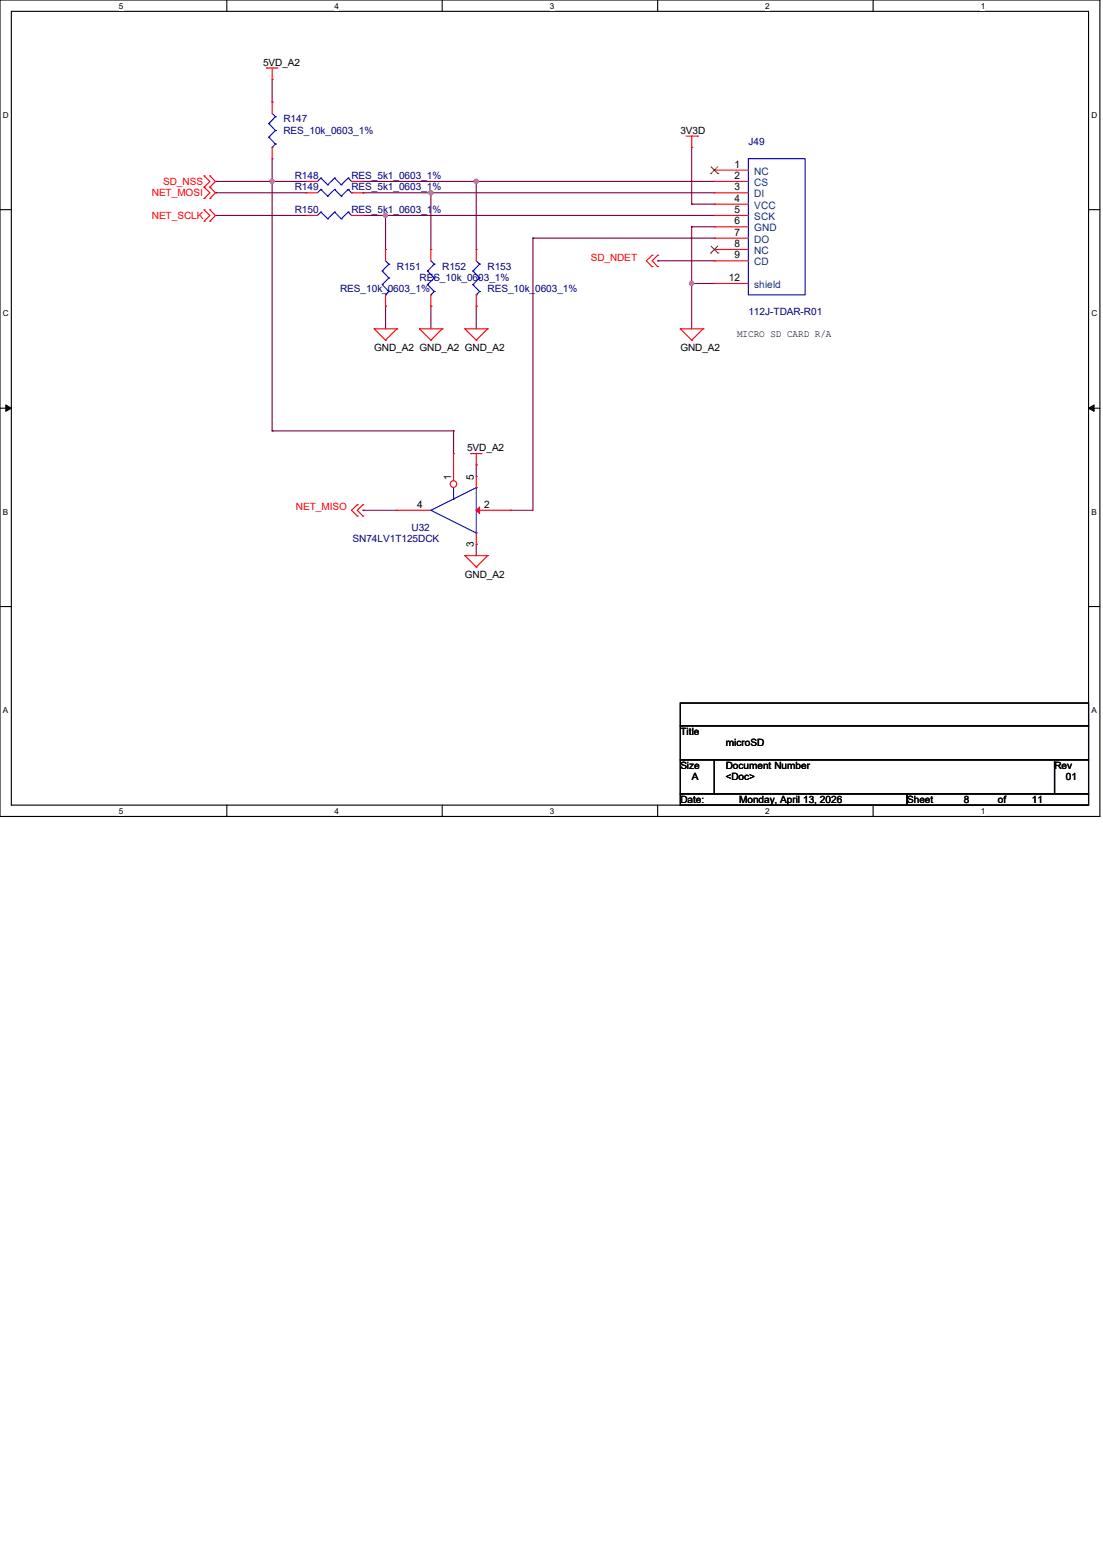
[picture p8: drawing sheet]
<svg xmlns="http://www.w3.org/2000/svg" width="210mm" height="297mm" viewBox="0 0 210 297" stroke-linecap="round" stroke-linejoin="round" font-family="sans-serif">
<path d="M0 0h209.4v155.4h-209.4zM2.2 2.2h205.1v151.1h-205.1z" fill="none" stroke="#000" stroke-width=".21"/>
<g fill="#fff">
<path d="M22.6 .3h.9v1.7h-.9z"/>
<path d="M22.6 153.5h.9v1.8h-.9z"/>
</g>
<path d="M43.2 0v2.2M43.2 153.3v2.1" fill="none" stroke="#000" stroke-width=".21"/>
<g fill="#fff">
<path d="M63.7 .3h.8v1.7h-.8z"/>
<path d="M63.7 153.5h.8v1.8h-.8z"/>
</g>
<path d="M84.2 0v2.2M84.2 153.3v2.1" fill="none" stroke="#000" stroke-width=".21"/>
<g fill="#fff">
<path d="M104.7 .3h.8v1.7h-.8z"/>
<path d="M104.7 153.5h.8v1.8h-.8z"/>
</g>
<path d="M125.2 0v2.2M125.2 153.3v2.1" fill="none" stroke="#000" stroke-width=".21"/>
<g fill="#fff">
<path d="M145.7 .3h.9v1.7h-.9z"/>
<path d="M145.7 153.5h.9v1.8h-.9z"/>
</g>
<path d="M166.2 0v2.2M166.2 153.3v2.1" fill="none" stroke="#000" stroke-width=".21"/>
<g fill="#fff">
<path d="M186.7 .3h.9v1.7h-.9z"/>
<path d="M186.7 153.5h.9v1.8h-.9z"/>
<path d="M.6 21h1.1v1.8h-1.1z"/>
<path d="M207.8 21h1.1v1.8h-1.1z"/>
<path d="M.6 58.8h1.1v1.7h-1.1z"/>
<path d="M207.8 58.8h1.1v1.7h-1.1z"/>
</g>
<path d="M0 39.9h2.2M207.3 39.9h2.1" fill="none" stroke="#000" stroke-width=".21"/>
<g fill="#fff">
<path d="M.6 96.6h1v1.7h-1z"/>
<path d="M207.8 96.6h1v1.7h-1z"/>
</g>
<path d="M0 77.7h2.2M207.3 77.7h2.1" fill="none" stroke="#000" stroke-width=".21"/>
<path d="M1.1 77.1l1.1 .6-1.1 .6zM207.3 77.7l1-.6v1.2z" fill="#000" stroke="#000" stroke-width=".19"/>
<g fill="#fff">
<path d="M.6 134.4h.9v1.7h-.9z"/>
<path d="M207.8 134.4h1v1.7h-1z"/>
</g>
<path d="M0 115.5h2.2M207.3 115.5h2.1M129.5 133.9h77.8v4.3h-77.8zM129.5 138.2h77.8v6.5h-77.8zM129.5 144.7h6.5v6.4h-6.5zM129.5 151.1h43.2v2.2h-43.2zM136 144.7h64.8v6.4h-64.8zM172.7 151.1h34.6v2.2h-34.6zM200.8 144.7h6.5v6.4h-6.5z" fill="none" stroke="#000" stroke-width=".21"/>
<g fill="none" stroke="#800040" stroke-width=".21">
<path d="M51.8 19.4h.1M51.8 15.1v4.3M41 36.7h.1M41 34.5h.1M41 34.5h17.3M41 36.7h17.3M51.8 34.5h.1M51.8 30.2v51.8M69.1 34.5h.1M69.1 36.7h.1M69.1 34.5h66.9M69.1 36.7h66.9"/>
<path d="M82 36.7h.1M82 36.7v10.8M90.7 34.5h.1M90.7 34.5v13M131.7 28.1h.1M131.7 38.9h.1M131.7 28.1v10.8M131.7 38.9h4.3M41 41h.1M41 41h17.3M69.1 41h.1M69.1 41h66.9"/>
<path d="M73.4 41h.1M73.4 58.3h.1M73.4 41v6.5M73.4 58.3v4.3M82 58.3h.1M82 58.3v4.3M90.7 58.3h.1M90.7 58.3v4.3M101.5 45.3h.1M101.5 45.3h34.5M101.5 45.3v51.9h-4.3M125.2 49.7h.1"/>
<path d="M125.2 49.7h10.8M131.7 54h.1M131.7 43.2h.1M131.7 43.2v19.4M131.7 43.2h4.3M131.7 54h4.3M51.8 82h.1M51.8 82h34.6M69.1 97.2h.1M69.1 97.2h6.5M86.4 82h.1M86.4 82v4.4"/>
<path d="M90.7 88.5h.1M90.7 88.5v2.2M97.2 97.2h.1M90.7 103.6h.1M90.7 103.6v2.2"/>
</g>
<g fill="#f0f" stroke="#f0f" stroke-width=".21">
<circle cx="90.7" cy="34.5" r=".4"/>
<circle cx="73.4" cy="41" r=".4"/>
<circle cx="82" cy="36.7" r=".4"/>
<circle cx="131.7" cy="54" r=".4"/>
<circle cx="51.8" cy="34.5" r=".4"/>
</g>
<g fill="none" stroke="#f00" stroke-width=".21">
<path d="M50.8 13h.1M50.8 13h2.1M51.8 15.1h.1M51.8 19.4h.1M51.8 13v2.1M51.8 19.4v2.2M38.9 35.6h.1M38.9 33.5h.1M38.9 37.8h.1M38.9 40h.1M38.9 33.5l1.1 1-1.1 1.1M38.9 35.6l1.1 1.1-1.1 1.1"/>
<path d="M38.9 40l1.1 1-1.1 1.1M40 33.5h.1M40 35.6h.1M40 37.8h.1M40 40h.1M40 33.5l1 1-1 1.1M40 35.6l1 1.1-1 1.1M40 40l1 1-1 1.1M51.8 30.2h.1M51.8 28.1v2.1M58.3 36.7h.1M58.3 36.7h2.2"/>
<path d="M66.9 36.7h2.2M69.1 36.7h.1M130.6 25.9h2.2M131.7 28.1h.1M131.7 25.9v2.2M132.8 25.9h.1M38.9 42.1h.1M40 42.1h.1M58.3 41h.1M58.3 41h2.2M66.9 41h2.2M69.1 41h.1"/>
<path d="M73.4 47.5h.1M73.4 58.3h.1M73.4 47.5v2.2M73.4 56.1v2.2M82 47.5h.1M82 58.3h.1M82 47.5v2.2M82 56.1v2.2M90.7 47.5h.1M90.7 58.3h.1M90.7 47.5v2.2M90.7 56.1v2.2"/>
<path d="M124.2 50.8h.1M124.2 48.6h.1M124.2 48.6l-1.1 1.1 1.1 1.1M125.2 50.8h.1M125.2 48.6h.1M125.2 48.6l-1 1.1 1 1.1M71.2 62.6h.1M71.2 62.6h4.4M71.2 62.6l2.2 2.2M73.4 64.8h.1M75.6 62.6h.1M75.6 62.6l-2.2 2.2"/>
<path d="M79.9 62.6h.1M79.9 62.6h4.3M79.9 62.6l2.1 2.2M82 64.8h.1M84.2 62.6h.1M84.2 62.6l-2.2 2.2M88.5 62.6h.1M88.5 62.6h4.3M88.5 62.6l2.2 2.2M90.7 64.8h.1M92.8 62.6h.1M92.8 62.6l-2.1 2.2"/>
<path d="M129.5 62.6h.1M129.5 62.6h4.4M129.5 62.6l2.2 2.2M131.7 64.8h.1M133.9 62.6h.1M133.9 62.6l-2.2 2.2M68 98.3h.1M68 96.1h.1M68 96.1l-1.1 1.1 1.1 1.1M69.1 98.3h.1M69.1 96.1h.1M69.1 96.1l-1.1 1.1 1.1 1.1"/>
<path d="M75.6 97.2h.1M75.6 97.2h6.4M89.6 86.4h.1M89.6 86.4h2.2M90.7 88.5h.1M90.7 90.7h.1M90.7 86.4v2.1M90.7 90.7v2.1M90.7 97.2h6.5M97.2 97.2h.1M88.5 105.8h.1M88.5 105.8h4.3"/>
<path d="M88.5 105.8l2.2 2.1M90.7 107.9h.1M90.7 103.6h.1M90.7 101.5v2.1M92.8 105.8h.1M92.8 105.8l-2.1 2.1"/>
</g>
<g fill="none" stroke="#00f" stroke-width=".21">
<path d="M51.2 23.5h.1M51.2 26.1h.1M51.2 23.5l1.3 1.3M51.2 26.1l1.3 1.3M51.8 28.1h.1M51.8 21.6l.7 .6M52.5 22.2h.1M52.5 24.8h.1M52.5 27.4h.1M52.5 22.2l-1.3 1.3M52.5 24.8l-1.3 1.3M52.5 27.4l-.7 .7"/>
<path d="M61.1 36.1h.1M61.1 36.1l-.6 .6M61.1 36.1l1.3 1.2M62.4 37.3h.1M63.7 36.1h.1M63.7 36.1l-1.3 1.2M63.7 36.1l1.3 1.2M65 37.3h.1M66.3 36.1h.1M66.3 36.1l.6 .6M66.3 36.1l-1.3 1.2M66.9 36.7h.1"/>
<path d="M61.1 40.4h.1M61.1 40.4l-.6 .6M61.1 40.4l1.3 1.3M62.4 41.7h.1M63.7 40.4h.1M63.7 40.4l-1.3 1.3M63.7 40.4l1.3 1.3M65 41.7h.1M66.3 40.4h.1M66.3 40.4l-1.3 1.3M66.3 40.4l.6 .6M66.9 41h.1"/>
<path d="M72.8 51.6h.1M72.8 54.2h.1M72.8 51.6l1.2 1.3M72.8 54.2l1.2 1.3M73.4 56.1h.1M73.4 49.7l.6 .6M74 50.3h.1M74 52.9h.1M74 55.5h.1M74 50.3l-1.2 1.3M74 52.9l-1.2 1.3M74 55.5l-.6 .6"/>
<path d="M81.4 51.6h.1M81.4 54.2h.1M81.4 51.6l1.3 1.3M81.4 54.2l1.3 1.3M82 56.1h.1M82 49.7l.7 .6M82.7 50.3h.1M82.7 52.9h.1M82.7 55.5h.1M82.7 50.3l-1.3 1.3M82.7 52.9l-1.3 1.3M82.7 55.5l-.7 .6"/>
<path d="M90 51.6h.1M90 54.2h.1M90 51.6l1.3 1.3M90 54.2l1.3 1.3M90.7 56.1h.1M90.7 49.7l.6 .6M91.3 50.3h.1M91.3 52.9h.1M91.3 55.5h.1M91.3 50.3l-1.3 1.3M91.3 52.9l-1.3 1.3M91.3 55.5l-.6 .6"/>
<path d="M82 97.2h.1M82 97.2l8.7 4.3M86.4 95h.1M86.4 92.8v2.2M90.7 92.8h.1M90.7 92.8l-8.7 4.4M90.7 92.8v8.7M90.7 101.5h.1"/>
</g>
<path d="M91.3 96.5v1.3l-.6-.6z" fill="#f00" stroke="#f00" stroke-width=".21"/>
<circle cx="86.3" cy="92.2" r=".62" fill="#fff" stroke="#f00" stroke-width=".21"/>
<g fill="none" stroke="#f00" stroke-width=".21">
<path d="M58.3 34.5h.1M58.3 34.5h2.2M66.9 34.5h2.2M69.1 34.5h.1M136 32.4h.1M136 34.5h.1M136 36.7h.1M136 38.9h.1M136 32.4h6.5M136 34.5h6.5M136 36.7h6.5M136 38.9h6.5"/>
<path d="M136 41h.1M136 43.2h.1M136 45.3h.1M136 47.5h.1M136 49.7h.1M136 54h.1M136 41h6.5M136 43.2h6.5M136 45.3h6.5M136 47.5h6.5M136 49.7h6.5M136 54h6.5"/>
<path d="M86.4 86.4h.1M86.4 86.4v5.1"/>
</g>
<g fill="none" stroke="#00f" stroke-width=".21">
<path d="M61.1 33.9h.1M61.1 33.9l-.6 .6M61.1 33.9l1.3 1.3M62.4 35.2h.1M63.7 33.9h.1M63.7 33.9l-1.3 1.3M63.7 33.9l1.3 1.3M65 35.2h.1M66.3 33.9h.1M66.3 33.9l-1.3 1.3M66.3 33.9l.6 .6M66.9 34.5h.1"/>
<path d="M142.5 30.2h10.8v25.9h-10.8z"/>
</g>
<path d="M135.3 33.1h.1M135.4 31.7l1.3 1.4M136.7 31.7l-1.4 1.4M136.7 33.1h.1M135.3 48.2h.1M135.4 46.9l1.3 1.3M136.7 46.9l-1.4 1.3M136.7 48.2h.1" fill="none" stroke="#804000" stroke-width=".19"/>
<g fill="#f0f" stroke="#f0f" stroke-width=".21">
<circle cx="90.7" cy="34.5" r=".4"/>
<circle cx="73.4" cy="41" r=".4"/>
<circle cx="82" cy="36.7" r=".4"/>
<circle cx="131.7" cy="54" r=".4"/>
<circle cx="51.8" cy="34.5" r=".4"/>
</g>
<g font-size="1.9">
<text x="50.1" y="12.5">5VD_A2</text>
<text x="129.5" y="25.4">3V3D</text>
<text x="139.9" y="31.9">1</text>
<text x="139.9" y="34.1">2</text>
<text x="139.9" y="36.2">3</text>
<text x="139.9" y="38.4">4</text>
<text x="139.9" y="40.6">5</text>
<text x="139.9" y="42.7">6</text>
<text x="139.9" y="44.9">7</text>
<text x="139.9" y="47">8</text>
<text x="138.8" y="53.5">12</text>
<text x="139.9" y="49.2">9</text>
<text x="140.3" y="64.1">MICRO SD CARD R/A</text>
<text x="71.2" y="66.9">GND_A2 GND_A2 GND_A2</text>
<text x="129.5" y="66.9">GND_A2</text>
<text x="88.9" y="85.9">5VD_A2</text>
<text x="85.9" y="91.3" transform="rotate(-90 85.9 91.3)">1</text>
<text x="90.2" y="91.3" transform="rotate(-90 90.2 91.3)">5</text>
<text x="79.4" y="96.7">4</text>
<text x="92.2" y="96.7">2</text>
<text x="90.2" y="104.1" transform="rotate(-90 90.2 104.1)">3</text>
<text x="88.5" y="110.1">GND_A2</text>
<text x="129.5" y="139.9">Title</text>
<text x="138.2" y="142">microSD</text>
<text x="129.5" y="146.3">Size</text>
<text x="131.7" y="148.5">A</text>
<text x="138.2" y="146.3">Document Number</text>
<text x="138.2" y="148.5">&lt;Doc&gt;</text>
<text x="200.8" y="146.3">Rev</text>
<text x="203" y="148.5">01</text>
<text x="129.5" y="152.8">Date:</text>
<text x="140.8" y="152.8">Monday, April 13, 2026</text>
<text x="172.7" y="152.8">Sheet</text>
<text x="183.5" y="152.8">8</text>
<text x="190" y="152.8">of</text>
<text x="196.5" y="152.8">11</text>
</g>
<g font-size="1.9" fill="#000080">
<text x="54" y="23.3">R147</text>
<text x="54" y="25.4">RES_10k_0603_1%</text>
<text x="142.5" y="27.6">J49</text>
<text x="56.1" y="34.1">R148</text>
<text x="66.9" y="34.1">RES_5k1_0603_1%</text>
<text x="56.1" y="36.2">R149</text>
<text x="56.1" y="40.6">R150</text>
<text x="66.9" y="36.2">RES_5k1_0603_1%</text>
<text x="66.9" y="40.6">RES_5k1_0603_1%</text>
<text x="75.6" y="51.4">R151</text>
<text x="79.9" y="53.5">RES_10k_0603_1%</text>
<text x="84.2" y="51.4">R152</text>
<text x="92.8" y="51.4">R153</text>
<text x="64.8" y="55.7">RES_10k_0603_1%</text>
<text x="92.8" y="55.7">RES_10k_0603_1%</text>
<text x="142.5" y="60">112J-TDAR-R01</text>
<text x="78.4" y="101">U32</text>
<text x="67.1" y="103.2">SN74LV1T125DCK</text>
</g>
<g font-size="1.9" fill="#f00">
<text x="31.1" y="35.2">SD_NSS</text>
<text x="28.9" y="37.3">NET_MOSI</text>
<text x="28.9" y="41.7">NET_SCLK</text>
<text x="112.5" y="49.6">SD_NDET</text>
<text x="56.3" y="97.1">NET_MISO</text>
</g>
<g font-size="1.9" fill="#004080">
<text x="143.6" y="33.3">NC</text>
<text x="143.6" y="35.4">CS</text>
<text x="143.6" y="37.6">DI</text>
<text x="143.6" y="39.8">VCC</text>
<text x="143.6" y="41.9">SCK</text>
<text x="143.6" y="44.1">GND</text>
<text x="143.6" y="46.2">DO</text>
<text x="143.6" y="48.4">NC</text>
<text x="143.6" y="50.5">CD</text>
<text x="143.6" y="54.9">shield</text>
</g>
<g font-size="1.6">
<text x="22.6" y="1.7">5</text>
<text x="63.7" y="1.7">4</text>
<text x="104.7" y="1.7">3</text>
<text x="145.7" y="1.7">2</text>
<text x="186.7" y="1.7">1</text>
<text x=".6" y="22.4">D</text>
<text x="207.8" y="22.4">D</text>
<text x=".6" y="60.2">C</text>
<text x="207.8" y="60.2">C</text>
<text x=".6" y="98">B</text>
<text x="207.8" y="98">B</text>
<text x=".6" y="135.8">A</text>
<text x="207.8" y="135.8">A</text>
<text x="22.6" y="154.9">5</text>
<text x="63.7" y="154.9">4</text>
<text x="104.7" y="154.9">3</text>
<text x="145.7" y="154.9">2</text>
<text x="186.7" y="154.9">1</text>
</g>
</svg>
